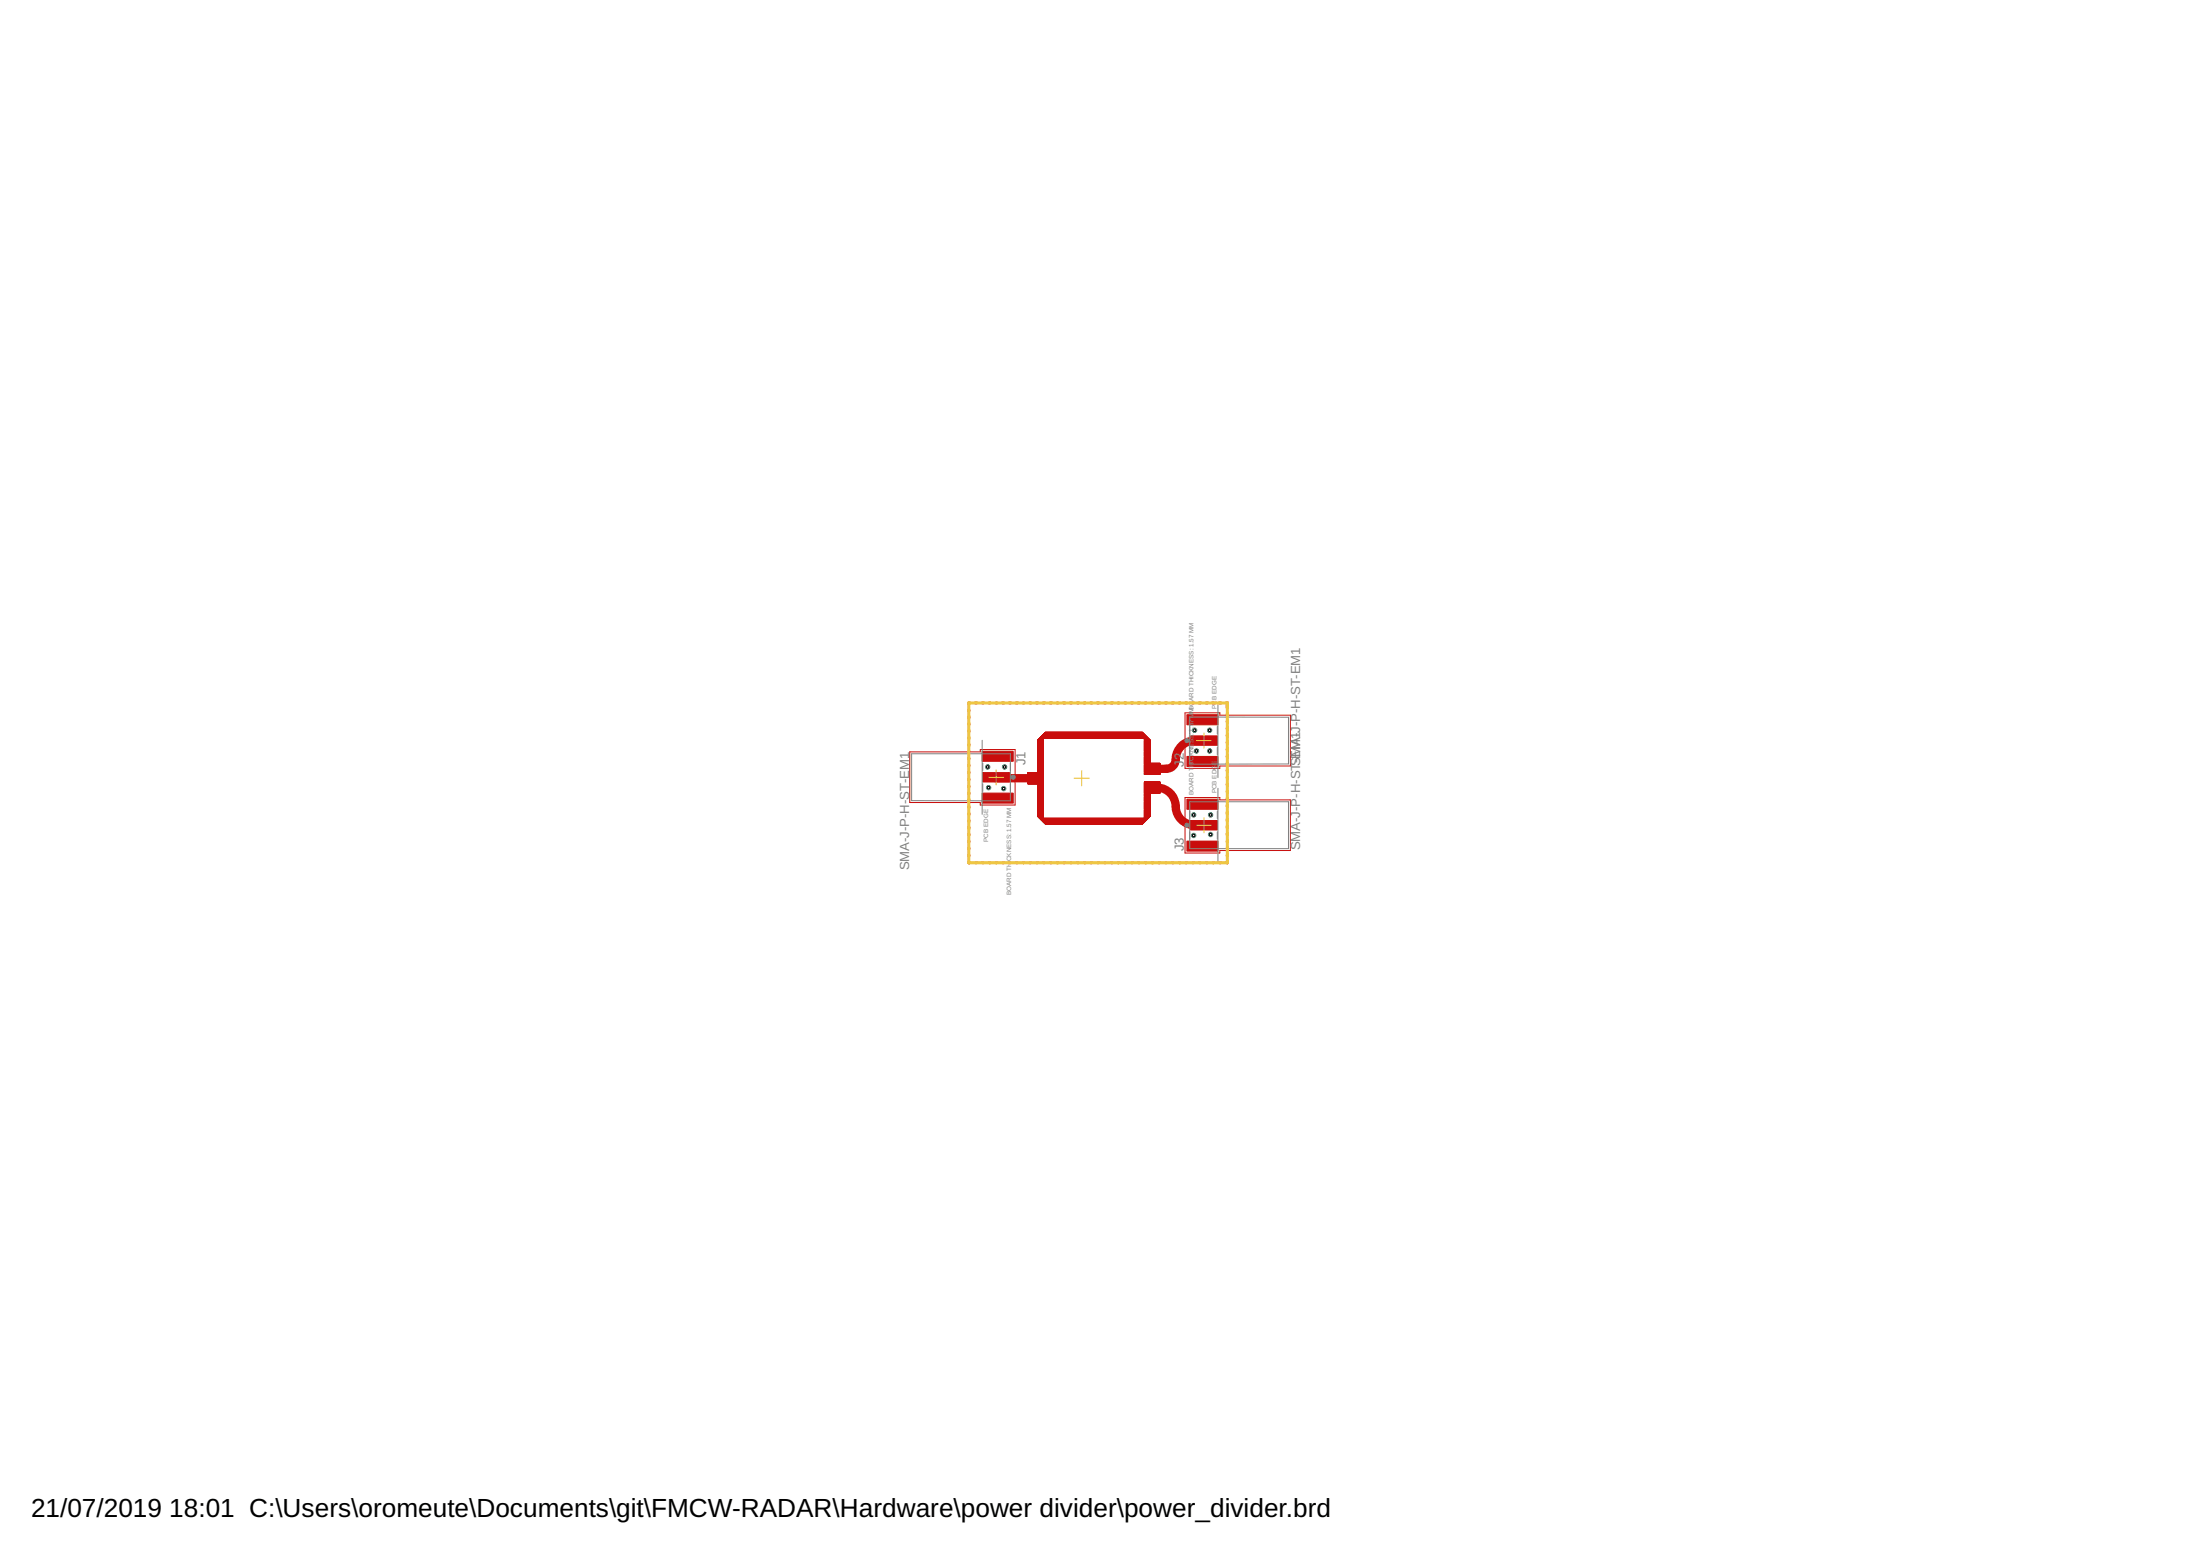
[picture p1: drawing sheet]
<svg xmlns="http://www.w3.org/2000/svg" width="297mm" height="210mm" viewBox="0 0 297 210" stroke-linecap="round" stroke-linejoin="round" font-family="sans-serif">
<g fill="none" stroke="#c90d0c" stroke-width=".14">
<path d="M140.1 99.9v4.4M140.1 100h.8M140.1 99.9h.8M140.2 99.8h.7M140.3 99.8h.6M140.3 99.7h.6M140.4 99.7h.5M140.4 99.7h14.6M140.4 99.6h14.6M140.5 99.5h14.4M140.6 99.4h14.2M140.7 99.4h14"/>
<path d="M140.7 99.3h14M140.7 99.3h13.9M140.8 99.3h13.8M140.8 99.2h13.8M140.9 99.7v10.8M140.9 99.1h13.6M141 99h13.4M141.1 99h13.2M141.1 98.9h13.2M141.2 98.8h13l1.1 1.1M141.2 98.9h13M141.2 98.8l-1.1 1.1"/>
<path d="M154.5 99.7v4.8h2.1v-1.5h-2.1M154.5 100h.8M154.5 99.9h.8M154.5 99.8h.7M154.5 99.7l.6 .1M154.5 99.7h.6M154.5 99.7h.5M155.3 99.9v3.1M138.8 105.5h2.1M138.8 104.5h2.1M138.8 105.8h2.1M138.8 105.7h2.1"/>
<path d="M138.8 105.6h2.1M138.8 105.4h2.1M138.8 105.3h2.1M138.8 105.2h2.1M138.8 105.1h2.1M138.8 105h2.1M138.8 104.9h2.1M138.8 104.8h2.1M138.8 104.7h2.1M138.8 104.6h2.1M138.8 104.4h2.1M138.8 104.3h2.1"/>
<path d="M140.1 105.8v4.4M140.1 110.2l1.1 1.1M140.1 107.1h.8M140.1 103h.8M140.1 110.2h.8M140.1 110.1h.8M140.1 110h.8M140.1 109.9h.8M140.1 109.8h.8M140.1 109.7h.8M140.1 109.6h.8M140.1 109.5h.8"/>
<path d="M140.1 109.4h.8M140.1 109.3h.8M140.1 109.2h.8M140.1 109.1h.8M140.1 109h.8M140.1 108.9h.8M140.1 108.8h.8M140.1 108.7h.8M140.1 108.6h.8M140.1 108.5h.8M140.1 108.4h.8M140.1 108.3h.8"/>
<path d="M140.1 108.2h.8M140.1 108.1h.8M140.1 108h.8M140.1 107.9h.8M140.1 107.8h.8M140.1 107.7h.8M140.1 107.6h.8M140.1 107.5h.8M140.1 107.4h.8M140.1 107.3h.8M140.1 107.2h.8M140.1 107h.8"/>
<path d="M140.1 106.9h.8M140.1 106.8h.8M140.1 106.7h.8M140.1 106.6h.8M140.1 106.5h.8M140.1 106.4h.8M140.1 106.3h.8M140.1 106.2h.8M140.1 106.1h.8M140.1 106h.8M140.1 105.9h.8M140.1 104.3h.8"/>
<path d="M140.1 104.2h.8M140.1 104.1h.8M140.1 104h.8M140.1 103.9h.8M140.1 103.8h.8M140.1 103.7h.8M140.1 103.6h.8M140.1 103.5h.8M140.1 103.4h.8M140.1 103.3h.8M140.1 103.2h.8M140.1 103.1h.8"/>
<path d="M140.1 102.9h.8M140.1 102.8h.8M140.1 102.7h.8M140.1 102.6h.8M140.1 102.5h.8M140.1 102.4h.8M140.1 102.3h.8M140.1 102.2h.8M140.1 102.1h.8M140.1 102h.8M140.1 101.9h.8M140.1 101.8h.8"/>
<path d="M140.1 101.7h.8M140.1 101.6h.8M140.1 101.5h.8M140.1 101.4h.8M140.1 101.3h.8M140.1 101.2h.8M140.1 101.1h.8M140.1 101h.8M140.1 100.9h.8M140.1 100.8h.8M140.1 100.7h.8M140.1 100.6h.8"/>
<path d="M140.1 100.5h.8M140.1 100.4h.8M140.1 100.3h.8M140.1 100.2h.8M140.1 100.1h.8M140.2 110.2h.7M140.2 110.3h.7M140.3 110.3h.6M140.3 110.4h.6M140.4 110.5h14.6M140.4 110.4h.5M140.5 110.6h14.4"/>
<path d="M140.5 110.6h14.3M140.6 110.7h14.2M140.7 110.7h14M140.7 110.8h14M140.8 110.9h13.8M140.8 110.8h13.8M140.9 104.3h-2.1v1.5h2.1M140.9 111h13.6M140.9 111h13.5M141 111.1h13.4M141.1 111.1h13.2M141.1 111.2h13.2"/>
<path d="M154.3 111.2h-13.2M154.5 105.8h2.1M154.5 107.1h2.1v-1.5h-2.1v4.9M154.5 104.3h2.1M154.5 110.4h.5M154.5 110.3h.6M154.5 110.3h.7M154.5 110.2h.8M154.5 110.1h.8M154.5 110h.8M154.5 109.9h.8M154.5 109.8h.8"/>
<path d="M154.5 109.7h.8M154.5 109.6h.8M154.5 109.5h.8M154.5 109.4h.8M154.5 109.3h.8M154.5 109.2h.8M154.5 109.1h.8M154.5 109h.8M154.5 108.9h.8M154.5 108.8h.8M154.5 108.7h.8M154.5 108.6h.8"/>
<path d="M154.5 108.5h.8M154.5 108.4h.8M154.5 108.3h.8M154.5 108.2h.8M154.5 108.1h.8M154.5 108h.8M154.5 107.9h.8M154.5 107.8h.8M154.5 107.7h.8M154.5 107.6h.8M154.5 107.5h.8M154.5 107.4h.8"/>
<path d="M154.5 107.3h.8M154.5 107.2h.8M154.5 107.1h.8M154.5 107h2.1M154.5 106.9h2.1M154.5 106.8h2.1M154.5 106.7h2.1M154.5 106.6h2.1M154.5 106.5h2.1M154.5 106.4h2.1M154.5 106.3h2.1M154.5 106.2h2.1"/>
<path d="M154.5 106.1h2.1M154.5 106h2.1M154.5 105.9h2.1M154.5 105.7h2.1M154.5 105.6h2.1M154.5 104.5h2.1M154.5 104.4h2.1M154.5 104.2h2.1M154.5 104.1h2.1M154.5 104h2.1M154.5 103.9h2.1M154.5 103.8h2.1"/>
<path d="M154.5 103.7h2.1M154.5 103.6h2.1M154.5 103.5h2.1M154.5 103.4h2.1M154.5 103.3h2.1M154.5 103.2h2.1M154.5 103.1h2.1M154.5 103h.8M154.5 102.9h.8M154.5 102.8h.8M154.5 102.7h.8M154.5 102.6h.8"/>
<path d="M154.5 102.5h.8M154.5 102.4h.8M154.5 102.3h.8M154.5 102.2h.8M154.5 102.1h.8M154.5 102h.8M154.5 101.9h.8M154.5 101.8h.8M154.5 101.7h.8M154.5 101.6h.8M154.5 101.5h.8M154.5 101.4h.8"/>
<path d="M154.5 101.3h.8M154.5 101.2h.8M154.5 101.1h.8M154.5 101h.8M154.5 100.9h.8M154.5 100.8h.8M154.5 100.7h.8M154.5 100.6h.8M154.5 100.5h.8M154.5 100.4h.8M154.5 100.3h.8M154.5 100.2h.8"/>
<path d="M154.5 100.1h.8M155.1 110.4h-.6M155.2 110.3h-.7M155.2 110.2l-.7 .1M155.3 110.2h-.8M155.3 110.2l-1.1 1.1h-13M155.3 107.1v3.1"/>
</g>
<g fill="#c90d0c" stroke="#c90d0c" stroke-width=".14">
<path d="M138.6 104.7h1.2v.7h-1.2z"/>
<path d="M155.6 103.5h1.2v.6h-1.2z"/>
<path d="M155.6 106h1.2v.6h-1.2z"/>
<path d="M132.7 104.3h3.6v1.3h-3.6z"/>
<path d="M132.6 101.4h4.2v1.4h-4.2z"/>
<path d="M132.6 107.1h4.2v1.3h-4.2z"/>
<path d="M160.8 99.3h3.6v1.3h-3.6z"/>
<path d="M160.3 102.1h4.1v1.4h-4.1z"/>
<path d="M160.3 96.5h4.1v1.3h-4.1z"/>
<path d="M160.8 110.8h3.6v1.2h-3.6z"/>
<path d="M160.3 113.5h4.1v1.4h-4.1z"/>
<path d="M160.3 107.9h4.1v1.3h-4.1z"/>
</g>
<g fill="none" stroke="#c90d0c" stroke-width=".42">
<path d="M130.8 95.8v.1M130.8 96.8v.1M130.8 97.7v.1M130.8 98.6v.1M130.8 99.6v.1M130.9 94.9h-.1v.1M131.7 94.9h.1M132.7 94.9h.1M133.6 94.9h.1M134.5 94.9h.1M135.4 94.9h.1M136.3 94.9h.1"/>
<path d="M137.2 94.9h.1M138.2 94.9h.1M139.1 94.9h.1M140 94.9h.1M140.9 94.9h.1M141.8 94.9h.1M142.7 94.9h.1M143.6 94.9h.1M144.5 94.9h.2M145.5 94.9h.1M146.4 94.9h.1M147.3 94.9h.1"/>
<path d="M148.2 94.9h.1M149.1 94.9h.1M150.1 94.9h.1M151 94.9h.1M151.9 94.9h.1M152.8 94.9h.1M153.7 94.9h.1M154.6 94.9h.1M155.6 94.9h.1M156.5 94.9h.1M157.4 94.9h.1M158.3 94.9h.1"/>
<path d="M159.2 94.9h.1M160.1 94.9h.1M161 94.9h.1M161.9 94.9h.2M162.9 94.9h.1M163.8 94.9h.1M164.7 94.9h.1M165.6 94.9h.1v.6M165.7 96.4v.1M165.7 97.3v.2M165.7 98.3v.1M165.7 99.2v.2"/>
<path d="M130.8 116.4v.1h.1M130.8 100.5v.1M130.8 101.4v.1M130.8 102.4v.1M130.8 103.3v.1M130.8 104.2v.2M130.8 105.2v.1M130.8 106.1v.1M130.8 107v.1M130.8 107.9v.2M130.8 108.9v.1M130.8 109.8v.1"/>
<path d="M130.8 110.7v.2M130.8 111.7v.1M130.8 112.6v.1M130.8 113.5v.2M130.8 114.5v.1M130.8 115.4v.1M131.7 116.5h.1M132.7 116.5h.1M133.6 116.5h.1M134.5 116.5h.1M135.4 116.5h.1M136.3 116.5h.1"/>
<path d="M137.2 116.5h.1M138.2 116.5h.1M139.1 116.5h.1M140 116.5h.1M140.9 116.5h.1M141.8 116.5h.1M142.7 116.5h.1M143.6 116.5h.1M144.5 116.5h.2M145.5 116.5h.1M146.4 116.5h.1M147.3 116.5h.1"/>
<path d="M148.2 116.5h.1M149.1 116.5h.1M150.1 116.5h.1M151 116.5h.1M151.9 116.5h.1M152.8 116.5h.1M153.7 116.5h.1M154.6 116.5h.1M155.6 116.5h.1M156.5 116.5h.1M157.4 116.5h.1M158.3 116.5h.1"/>
<path d="M159.2 116.5h.1M160.1 116.5h.1M161 116.5h.1M161.9 116.5h.2M162.9 116.5h.1M163.8 116.5h.1M164.7 116.5h.1M165.7 100.2v.1M165.7 101.1v.1M165.7 102.1v.1M165.7 103v.1M165.7 104v.1"/>
<path d="M165.7 104.9v.2M165.7 105.9v.1M165.7 106.8v.2M165.7 107.8v.1M165.7 108.7v.2M165.7 109.7v.1M165.7 110.6v.2M165.7 111.6v.1M165.7 112.5v.2M165.7 113.5v.1M165.7 114.4v.2M165.7 115.4v.1"/>
<path d="M165.7 116.3v.2h-.1"/>
</g>
<path d="M162.6 100a3.8 3.8 0 0 0-3 .6 2.85 2.85 0 0 0-.9 2.2 1.26 1.26 0 0 1-1.2 1h-1.3M134.5 104.9v.2h4.7M156.2 106.3a2.62 2.62 0 0 1 2.6 3 2.58 2.58 0 0 0 2.5 2.1h1.3" fill="none" stroke="#c90d0c" stroke-width="1.1"/>
<circle cx="133.5" cy="106.3" r=".3" fill="#0dab76" stroke="#0dab76" stroke-width=".14"/>
<circle cx="133.5" cy="106.3" r=".17" fill="#fff" stroke="#000" stroke-width=".14"/>
<circle cx="161.2" cy="110" r=".3" fill="#0dab76" stroke="#0dab76" stroke-width=".14"/>
<circle cx="161.2" cy="110" r=".17" fill="#fff" stroke="#000" stroke-width=".14"/>
<circle cx="161.5" cy="101.4" r=".3" fill="#0dab76" stroke="#0dab76" stroke-width=".14"/>
<circle cx="161.5" cy="101.4" r=".17" fill="#fff" stroke="#000" stroke-width=".14"/>
<circle cx="163.4" cy="112.6" r=".3" fill="#0dab76" stroke="#0dab76" stroke-width=".14"/>
<circle cx="163.4" cy="112.6" r=".17" fill="#fff" stroke="#000" stroke-width=".14"/>
<circle cx="163.4" cy="110" r=".3" fill="#0dab76" stroke="#0dab76" stroke-width=".14"/>
<circle cx="163.4" cy="110" r=".17" fill="#fff" stroke="#000" stroke-width=".14"/>
<circle cx="161.2" cy="112.8" r=".3" fill="#0dab76" stroke="#0dab76" stroke-width=".14"/>
<circle cx="161.2" cy="112.8" r=".17" fill="#fff" stroke="#000" stroke-width=".14"/>
<circle cx="163.3" cy="98.6" r=".3" fill="#0dab76" stroke="#0dab76" stroke-width=".14"/>
<circle cx="163.3" cy="98.6" r=".17" fill="#fff" stroke="#000" stroke-width=".14"/>
<circle cx="161.3" cy="98.6" r=".3" fill="#0dab76" stroke="#0dab76" stroke-width=".14"/>
<circle cx="161.3" cy="98.6" r=".17" fill="#fff" stroke="#000" stroke-width=".14"/>
<circle cx="163.3" cy="101.4" r=".3" fill="#0dab76" stroke="#0dab76" stroke-width=".14"/>
<circle cx="163.3" cy="101.4" r=".17" fill="#fff" stroke="#000" stroke-width=".14"/>
<circle cx="135.6" cy="103.5" r=".3" fill="#0dab76" stroke="#0dab76" stroke-width=".14"/>
<circle cx="135.6" cy="103.5" r=".17" fill="#fff" stroke="#000" stroke-width=".14"/>
<circle cx="135.5" cy="106.4" r=".3" fill="#0dab76" stroke="#0dab76" stroke-width=".14"/>
<circle cx="135.5" cy="106.4" r=".17" fill="#fff" stroke="#000" stroke-width=".14"/>
<circle cx="133.3" cy="103.5" r=".3" fill="#0dab76" stroke="#0dab76" stroke-width=".14"/>
<circle cx="133.3" cy="103.5" r=".17" fill="#fff" stroke="#000" stroke-width=".14"/>
<path d="M160 96.2h4.7v.3h9.5v6.9h-9.5v.3h-4.7zM122.8 101.5h9.6v-.3h4.7v7.5h-4.7v-.4h-9.6zM160 107.7h4.7v.3h9.5v6.8h-9.5v.3h-4.7z" fill="none" stroke="#c90d0c" stroke-width=".14"/>
<path d="M132.6 99.9v10M160.6 96.8h13.4v6.3h-13.4zM164.4 98.1v1M164.4 95v10M123.1 101.7h13.3v6.4h-13.3zM132.7 103v1M132.7 105.8v1M160.6 108.2h13.4v6.4h-13.4zM164.4 100.9v1M164.4 109.5v1M164.4 112.3v1M164.4 106.4v10" fill="none" stroke="#808080" stroke-width=".14"/>
<g fill="#808080" stroke="#808080" stroke-width=".14">
<circle cx="136.8" cy="104.9" r=".28"/>
<circle cx="160.3" cy="100" r=".28"/>
<circle cx="160.3" cy="111.4" r=".28"/>
</g>
<path d="M161.5 100h2.1M162.6 99v2M133.5 104.9h2M134.5 103.9v2M145 105.1h2.1M146 104v2.1M161.5 111.4h2.1M162.6 110.4v2" fill="none" stroke="#afd134" stroke-width=".14"/>
<path d="M130.8 94.9h34.9v21.6h-34.9z" fill="none" stroke="#eec643" stroke-width=".42"/>
<g font-size="3.5">
<text x="4.2" y="204.7">21/07/2019</text>
<text x="22.9" y="204.7">18:01 C:\Users\oromeute\Documents\git\FMCW-RADAR\Hardware\power divider\power_divider.brd</text>
</g>
<g font-size="1.8" fill="#808080">
<text x="138.5" y="103.3" transform="rotate(-90 138.5 103.3)">J1</text>
<text x="159.8" y="103.5" transform="rotate(-90 159.8 103.5)">J2</text>
<text x="175.5" y="103" transform="rotate(-90 175.5 103)">-EM1</text>
<text x="122.8" y="117.5" transform="rotate(-90 122.8 117.5)">SMA-J-P-H-ST-EM1</text>
<text x="159.8" y="114.9" transform="rotate(-90 159.8 114.9)">J3</text>
<text x="175.5" y="114.8" transform="rotate(-90 175.5 114.8)">SMA-J-P-H-STSMA-J-P-H-ST-EM1</text>
</g>
<g font-size=".8" fill="#808080">
<text x="161.2" y="95.9" transform="rotate(-90 161.2 95.9)">BO</text>
<text x="161.2" y="94.6" transform="rotate(-90 161.2 94.6)">ARD THICKNESS: 1.57 MM</text>
<text x="164.3" y="95.7" transform="rotate(-90 164.3 95.7)">PCB EDGE</text>
<text x="161.2" y="100.4" transform="rotate(-90 161.2 100.4)">SS</text>
<text x="161.2" y="99.2" transform="rotate(-90 161.2 99.2)">: 1.57 M</text>
<text x="161.2" y="96.2" transform="rotate(-90 161.2 96.2)">M</text>
<text x="161.2" y="107.3" transform="rotate(-90 161.2 107.3)">BOARD T</text>
<text x="161.2" y="103.5" transform="rotate(-90 161.2 103.5)">H</text>
<text x="161.2" y="102.9" transform="rotate(-90 161.2 102.9)">IC</text>
<text x="161.2" y="102.1" transform="rotate(-90 161.2 102.1)">KNE</text>
<text x="164.3" y="107.1" transform="rotate(-90 164.3 107.1)">PCB EDG</text>
<text x="164.3" y="103.3" transform="rotate(-90 164.3 103.3)">E</text>
<text x="133.4" y="113.6" transform="rotate(-90 133.4 113.6)">PCB EDGE</text>
<text x="136.5" y="116.3" transform="rotate(-90 136.5 116.3)">CKNESS: 1.57 MM</text>
<text x="136.5" y="120.8" transform="rotate(-90 136.5 120.8)">BOARD THI</text>
</g>
</svg>
